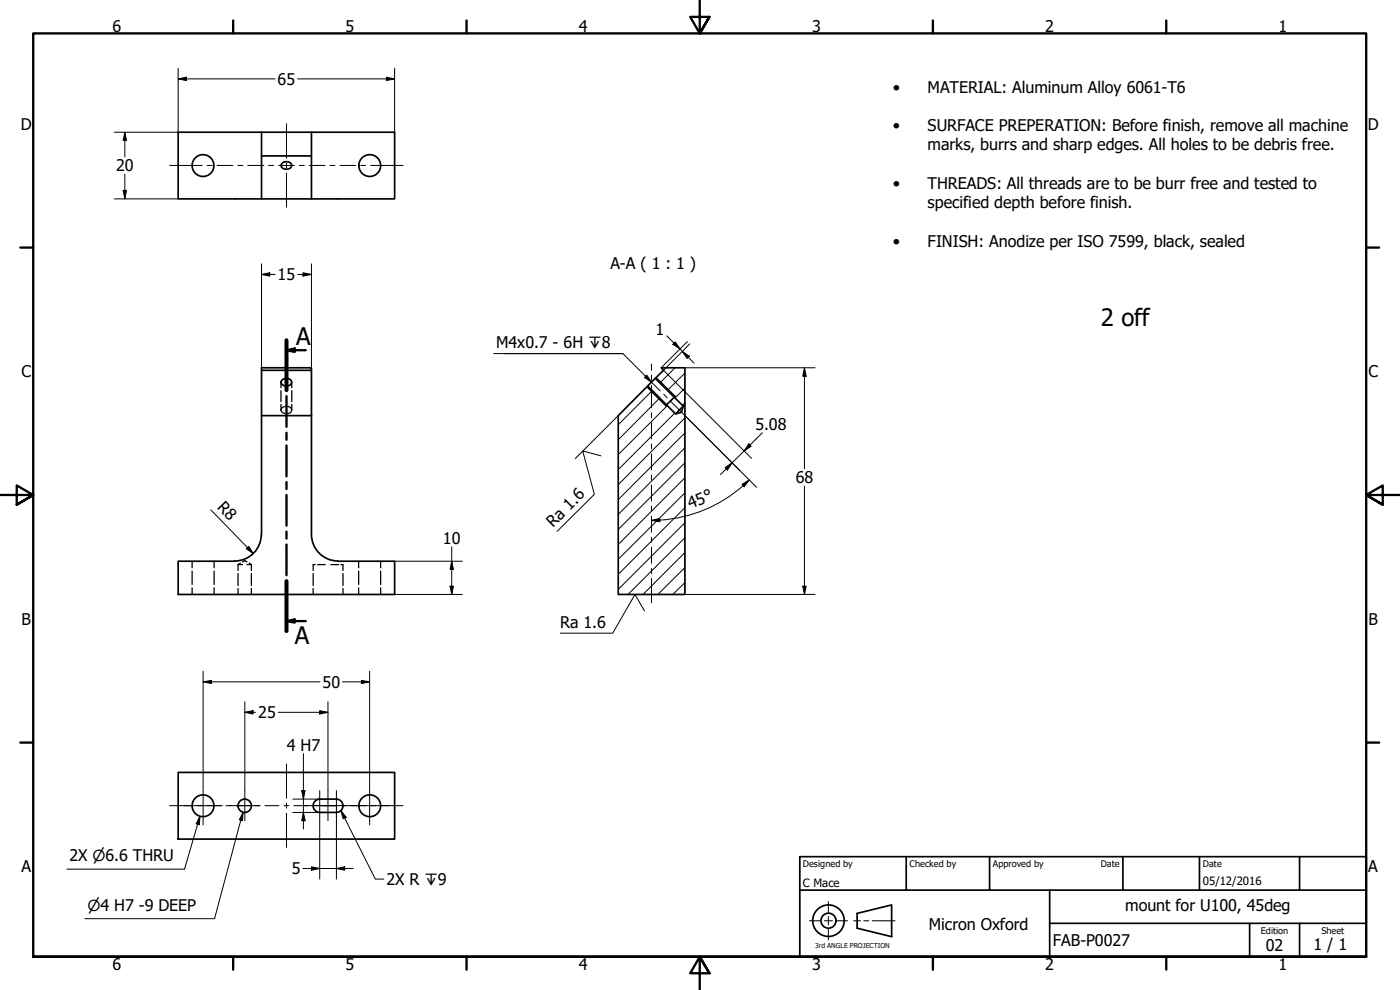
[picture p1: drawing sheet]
<svg xmlns="http://www.w3.org/2000/svg" width="420mm" height="297mm" viewBox="0 0 420 297" stroke-linecap="round" stroke-linejoin="round" font-family="sans-serif">
<!-- layer: Hatch (ISO) -->
<g fill="none" stroke="#000" stroke-width=".3">
<path d="M195.8 117.2l-10.3 10.2M198 119.4l-12.5 12.5M202.6 110.3l-4.5 4.6M205.5 116.4l-2.9 3M205.5 111.9l-5.2 5.2M200.3 121.7l-14.8 14.7M202.5 123.9l-17 17M205.5 138.9l-20 20M205.5 134.4l-20 20M205.5 129.9l-20 20M205.5 125.4l-20 20M205.5 120.9l-.7 .8"/>
<path d="M205.5 156.8l-20 20M205.5 152.3l-20 20M205.5 147.9l-20 19.9M205.5 143.4l-20 20M205.5 174.8l-3.6 3.6M205.5 170.3l-8.1 8.1M205.5 165.8l-12.5 12.6M205.5 161.3l-17 17.1"/>
</g>
<!-- layer: Hidden (ISO) -->
<g fill="none" stroke="#000" stroke-width=".38">
<path d="M84.3 114.7v1.6M84.3 117.2v3.3M87.6 114.7v1.6M87.6 117.2v3.3M84.3 123l.2 .6 1 .5M84.3 121.3v1.7M85.5 122l-1 .5-.2 .5M86.4 121.9l.8 .4 .3 .4v.6l-.3 .5-.8 .3M87.6 121.3v1.7M57.7 168.4v2M57.7 171.4v4M57.7 176.4v2"/>
<path d="M64.3 168.4v2M64.3 171.4v4M64.3 176.4v2M71.4 169.4h1.4M71.4 169.4v1.8M71.4 172.1v3.6M71.4 176.6v1.8M72.1 169l-.7 .4M72.8 168.6l.7-.4 .6 .4M74.1 169.4h1.3M74.8 169l.6 .4M75.4 169.4v1.8"/>
<path d="M75.4 172.1v3.6M75.4 176.6v1.8M94 172.1v3.6M94 176.6v1.8M94.6 169.4h-.6v1.8M95.3 169.4h2.3M99.3 169.4h2.3M102.3 169.4h.6v1.8M102.9 172.1v3.6M102.9 176.6v1.8M107.6 168.4v2M107.6 171.4v4"/>
<path d="M107.6 176.4v2M114.2 168.4v2M114.2 171.4v4M114.2 176.4v2"/>
</g>
<!-- layer: Visible (ISO) -->
<g fill="none" stroke="#000" stroke-width=".51">
<path d="M53.5 39.7h64.9v20h-64.9zM78.5 39.7v20M93.5 39.7v20M78.5 46.8h15M84.5 49.1a1.63 1.63 0 0 1 1.8-.6 1.63 1.63 0 0 1 1.2 1.5 1.78 1.78 0 0 1-1.7 .8 1.78 1.78 0 0 1-1.5-1.2zM78.5 111.1h15M84.5 114.2a1.64 1.64 0 0 1 1.8-.7 1.64 1.64 0 0 1 1.2 1.4 1.75 1.75 0 0 1-1.7 .9 1.75 1.75 0 0 1-1.5-1.1zM196.7 113.5l-2.3 2.3M198.4 110.3h7.1v68.1h-20v-53.7l8.9-8.9 8.4 8.4 1.7-.5 .5-1.9-8.3-8.3 2.4-2.4zM202.6 118.9l-2.8 2.8M78.5 124.7h15M93.5 124.7v-14.4h-15v50.1"/>
<path d="M93.5 124.7v35.7M205 121.8l-2.2 2.4M70.5 168.4h-17v10h64.9v-10h-16.9M78.4 160.4a8 8 0 0 1-7.9 7.9M93.5 160.4a8 8 0 0 0 7.9 7.9M53.5 231.8h64.9v20h-64.9zM100.9 239.8a2 2 0 0 1 2 2 2 2 0 0 1-2 2M101 239.8h-5a2 2 0 0 0-2 2 2 2 0 0 0 2 2h5"/>
<circle cx="60.9" cy="49.7" r="3.3"/>
<circle cx="111" cy="49.7" r="3.3"/>
<circle cx="60.9" cy="241.8" r="3.3"/>
<circle cx="73.4" cy="241.8" r="2"/>
<circle cx="111" cy="241.8" r="3.3"/>
</g>
<!-- layer: Visible Narrow (ISO) -->
<path d="M194.1 116.1l5.7 5.6M196.9 113.3l5.7 5.6" fill="none" stroke="#000" stroke-width=".38"/>
<!-- layer: Section Line (ISO) -->
<g fill="none" stroke="#000" stroke-width=".7">
<path d="M86 105.1l2.5-.5v1zM86 102.1v15M86 118.9v9.2M86 105.1h5.8M86 129.8v2.1M86 133.7v9.2M86 144.6v2.1M86 148.5v9.2M86 159.5v2.1M86 163.4v9.2M86 174.4v14.9M86 186.4l2.5-.5v.9z"/>
<path d="M86 186.4h5.8"/>
</g>
<path d="M86 102.1v15M86 174.4v14.9" fill="none" stroke="#000" stroke-width="1.2"/>
<g fill="#000">
<path d="M86 105.1l2.5-.5v1z" fill-rule="evenodd"/>
<path d="M86 186.4l2.5-.5v.9z" fill-rule="evenodd"/>
</g>
<!-- layer: Border (ISO) -->
<g fill="none" stroke="#000" stroke-width=".7">
<path d="M70 6.1v3.9M140 6.1v3.9M210 0v10l-2.9-4.9h5.8l-2.9 4.9 2.9-4.9M280 6.1v3.9M350 6.1v3.9M6.1 74.3h3.9M410 74.3h3.9M0 148.5h10l-5-2.8v5.7l5-2.9-5 2.9M420 148.5h-10l5-2.8v5.7l-5-2.9 5 2.9M6.1 222.8h3.9M410 222.8h3.9M10 287.1v-277.1h400v277.1h-400h400"/>
<path d="M70 287.1v3.8M140 287.1v3.8M212.9 292l-2.9-4.9 2.9 4.9h-5.8l2.9-4.9v9.9M280 287.1v3.8M350 287.1v3.8"/>
</g>
<!-- layer: Sketch Geometry (ANSI) -->
<path d="M242.9 276.3h3.2M247.4 276.3h2.5M248.6 270.5v3.3M248.6 275v2.5M248.6 278.8v3.3M251.1 276.3h3.3M256.2 276.3h2.1M259.2 276.3h1.5M261.7 276.3h6.9" fill="none" stroke="#000" stroke-width=".3"/>
<g fill="none" stroke="#000" stroke-width=".51">
<path d="M257.2 274.1l10.4-2.6v9.5l-10.4-2.5z"/>
<circle cx="248.6" cy="276.2" r="4.7"/>
<circle cx="248.6" cy="276.2" r="2.25"/>
</g>
<!-- layer: Title (ISO) -->
<path d="M240 257h170v30.1h-170zM272 257v10.1M297 257v10.1M337 257v10.1M360 257v10.1M390 257v10.1M240 267.1h170M315 277h95M315 267.1v20M375 277v10.1M390 277v10.1" fill="none" stroke="#000" stroke-width=".51"/>
<!-- layer: Center Mark (ISO) -->
<path d="M61 236v11.5M73.5 237.2v9M95.9 237.2v9M101 237.2v9M110.9 236v11.5M55.2 241.7h11.5M69 241.7h9M91.4 241.7h9.6M95.9 241.7h9.6M105.2 241.7h11.6" fill="none" stroke="#000" stroke-width=".3"/>
<!-- layer: Centerline (ISO) -->
<g fill="none" stroke="#000" stroke-width=".3">
<path d="M86 37.1v10.3M50.9 49.6h9.7M62.2 49.6h1.5M65.2 49.6h4.7M71.4 49.6h1.5M74.4 49.6h4.7M80.6 49.6h1.5M83.6 49.6h4.7M86 48.9v1.5M86 51.9v10.3M89.8 49.6h1.5M92.8 49.6h4.7"/>
<path d="M99 49.6h1.5M102 49.6h4.7M108.3 49.6h1.4M111.3 49.6h9.7M193.7 112.9l4.4 4.4M195.5 109.2v1.9M195.5 112.6v1.5M195.5 115.6v6.8M199.2 118.3l1 1.1M195.5 123.9v1.4M195.5 126.9v4.8M195.5 133.2v1.5"/>
<path d="M195.5 136.2v4.8M201.3 120.4l4.3 4.4M195.5 142.5v1.5M195.5 145.5v4.9M195.5 151.9v1.4M195.5 154.9v4.8M195.5 161.2v1.5M195.5 164.2v4.8M195.5 170.5v1.6M195.5 173.5v7.4M86 229.2v10.3M98.4 237.2v9"/>
<path d="M50.9 241.7h6.8M59.1 241.7h1.5M62.2 241.7h4.2M67.8 241.7h1.5M70.8 241.7h4.2M76.5 241.7h1.5M79.5 241.7h4.2M85.2 241.7h1.5M86 241v1.5M86 244v10.2M88.2 241.7h4.2M93.9 241.7h1.5"/>
<path d="M96.9 241.7h4.2M102.6 241.7h1.5M105.6 241.7h4.2M111.3 241.7h1.5M114.3 241.7h6.7"/>
</g>
<!-- layer: Dimension (ISO) -->
<g fill="none" stroke="#000" stroke-width=".3">
<path d="M37.5 39.7l.5 2.4h-1zM37.5 39.7v7.4M53.5 23.7l2.4-.5v1zM53.5 23.7h29M53.5 20.5v19.2h-19.2M89.3 23.7h29.1M116 23.2l2.4 .5-2.4 .5zM118.4 20.5v19.2M34.3 59.7h19.2M37 57.1h1l-.5 2.6zM37.5 52.2v7.5M78.5 79.2v45.5"/>
<path d="M93.5 79.2v45.5M78.5 82.3l2.5-.5v1.1zM78.5 82.3h4M89.3 82.3h4.2M90.9 81.8l2.6 .5-2.6 .6zM200.2 100.8l8.1 8.2M202.6 102.6l1.5 2.1-2.2-1.4zM204.8 105.5l2.1 1.4-.7 .7zM205.5 110.3h39.1M206.3 102.5l-7.9 7.8M207 103.2l-7.9 7.9 26.5 26.4M241.4 110.3l.5 2.6h-1z"/>
<path d="M241.4 110.3v30.3M205.6 124.8l21.5 21.4M224.7 133.1l.7 .8-2.1 1.4zM228.8 129.8l-12.6 12.6M63.2 153l12.8 13.1M195.5 156.1l2.5-.5 .1 1zM217.6 140.3l2.1-1.4-1.4 2.1zM222.7 145.3l2.2-1.3-1.6 2zM224.9 144a41.5 41.5 0 0 1-29.4 12.1M241.4 145.8v32.6M73.9 164.6l.8-.7 1.3 2.2zM118.4 168.4h20.3"/>
<path d="M118.4 178.4h20.3M135.1 175.9h1l-.5 2.5zM135.6 168.4l.5 2.5h-1zM135.6 164.1v14.3M205.5 178.4h39.1M240.9 175.9h1l-.5 2.5zM61 204.6l2.4-.5v1zM61 204.6h35M61 201.4v34.6M73.5 213.7l2.4-.5v1zM73.5 213.7h3.2M73.5 210.6v26.6"/>
<path d="M83.5 213.7h14.9M95.9 213.2l2.5 .5-2.5 .5zM98.4 210.6v26.6M102.8 204.6h8.1M108.5 204.1l2.4 .5-2.4 .5zM110.9 201.4v34.6M87.9 239.8h8M90.6 237.2h1l-.5 2.6zM91.1 226.1v22.6M87.9 243.8h8M91.1 243.8l.5 2.4h-1zM95.9 246.2v17.6"/>
<path d="M101 246.2v17.6M90.9 260.6h.1M90.9 260.6h15.1M93.5 260.1l2.4 .5-2.4 .5zM101 260.6l2.4-.5v1z"/>
</g>
<g fill="#000">
<path d="M53.5 23.7l2.4-.5v1z" fill-rule="evenodd"/>
<path d="M116 23.2l2.4 .5-2.4 .5z" fill-rule="evenodd"/>
<path d="M37 57.1h1l-.5 2.6z" fill-rule="evenodd"/>
<path d="M37.5 39.7l.5 2.4h-1z" fill-rule="evenodd"/>
<path d="M78.5 82.3l2.5-.5v1.1z" fill-rule="evenodd"/>
<path d="M90.9 81.8l2.6 .5-2.6 .6z" fill-rule="evenodd"/>
<path d="M202.6 102.6l1.5 2.1-2.2-1.4z" fill-rule="evenodd"/>
<path d="M204.8 105.5l2.1 1.4-.7 .7z" fill-rule="evenodd"/>
<path d="M241.4 110.3l.5 2.6h-1z" fill-rule="evenodd"/>
<path d="M224.7 133.1l.7 .8-2.1 1.4z" fill-rule="evenodd"/>
<path d="M195.5 156.1l2.5-.5 .1 1z" fill-rule="evenodd"/>
<path d="M217.6 140.3l2.1-1.4-1.4 2.1z" fill-rule="evenodd"/>
<path d="M222.7 145.3l2.2-1.3-1.6 2z" fill-rule="evenodd"/>
<path d="M73.9 164.6l.8-.7 1.3 2.2z" fill-rule="evenodd"/>
<path d="M135.1 175.9h1l-.5 2.5z" fill-rule="evenodd"/>
<path d="M135.6 168.4l.5 2.5h-1z" fill-rule="evenodd"/>
<path d="M240.9 175.9h1l-.5 2.5z" fill-rule="evenodd"/>
<path d="M61 204.6l2.4-.5v1z" fill-rule="evenodd"/>
<path d="M73.5 213.7l2.4-.5v1z" fill-rule="evenodd"/>
<path d="M95.9 213.2l2.5 .5-2.5 .5z" fill-rule="evenodd"/>
<path d="M108.5 204.1l2.4 .5-2.4 .5z" fill-rule="evenodd"/>
<path d="M90.6 237.2h1l-.5 2.6z" fill-rule="evenodd"/>
<path d="M91.1 243.8l.5 2.4h-1z" fill-rule="evenodd"/>
<path d="M93.5 260.1l2.4 .5-2.4 .5z" fill-rule="evenodd"/>
<path d="M101 260.6l2.4-.5v1z" fill-rule="evenodd"/>
</g>
<!-- layer: Symbol (ISO) -->
<path d="M148.1 106.1h38.8M151.2 106.1h35.7l8.6 8.6M194.1 112.6l1.4 2.1-2.1-1.4zM180.3 136.8l-5.4-1.5 3.5 13-11.2 11.1M185.5 124.7l-12.8 12.9M193.4 183.3l-2.8-4.9-6.7 11.6h-15.8M60 244.9l-.2 2.5-.9-.2zM60 244.9l-4.6 15.9h-35.3M73 243.7l-.2 2.5-1-.2zM73 243.7l-8.6 31.9h-38.9M102.3 243.2l1.6 2-.9 .5zM102.3 243.2l10.3 20.6h2.6" fill="none" stroke="#000" stroke-width=".3"/>
<g fill="#000">
<path d="M194.1 112.6l1.4 2.1-2.1-1.4z" fill-rule="evenodd"/>
<path d="M60 244.9l-.2 2.5-.9-.2z" fill-rule="evenodd"/>
<path d="M73 243.7l-.2 2.5-1-.2z" fill-rule="evenodd"/>
<path d="M102.3 243.2l1.6 2-.9 .5z" fill-rule="evenodd"/>
</g>
<g font-size="7.2">
<text x="330.4" y="97.9">2 off</text>
<text x="88.8" y="103.6">A</text>
<text x="88.5" y="193.1">A</text>
</g>
<g font-size="4.8">
<text x="33.7" y="9.6">6</text>
<text x="103.7" y="9.6">5</text>
<text x="173.7" y="9.6">4</text>
<text x="243.7" y="9.6">3</text>
<text x="313.7" y="9.6">2</text>
<text x="383.7" y="9.6">1</text>
<text x="83.3" y="25.4">65</text>
<text x="267.9" y="27.9">•</text>
<text x="278.4" y="27.9">MATERIAL: Aluminum Alloy 6061-T6</text>
<text x="6.2" y="38.9">D</text>
<text x="267.9" y="39.4">•</text>
<text x="278.4" y="39.4">SURFACE PREPERATION: Before finish, remove all machine</text>
<text x="410.5" y="38.9">D</text>
<text x="278.4" y="45.1">marks, burrs and sharp edges. All holes to be debris free.</text>
<text x="34.9" y="51.4">20</text>
<text x="267.9" y="56.7">•</text>
<text x="278.4" y="56.7">THREADS: All threads are to be burr free and tested to</text>
<text x="278.4" y="62.5">specified depth before finish.</text>
<text x="267.9" y="74">•</text>
<text x="278.4" y="74">FINISH: Anodize per ISO 7599, black, sealed</text>
<text x="183.2" y="80.6">A-A ( 1 : 1 )</text>
<text x="83.3" y="84.1">15</text>
<text x="196.7" y="100.4">1</text>
<text x="148.9" y="104.4">M4x0.7 - 6H ↧8</text>
<text x="6.4" y="113.1">C</text>
<text x="410.7" y="113.1">C</text>
<text x="226.7" y="129">5.08</text>
<text x="238.8" y="145">68</text>
<text x="65" y="152.4" transform="rotate(46 65 152.4)">R8</text>
<text x="207.2" y="152.7" transform="rotate(-22 207.2 152.7)">45°</text>
<text x="166.1" y="158.3" transform="rotate(-45 166.1 158.3)">Ra 1.6</text>
<text x="132.9" y="163.2">10</text>
<text x="6.4" y="187.4">B</text>
<text x="168.1" y="188.4">Ra 1.6</text>
<text x="410.7" y="187.4">B</text>
<text x="96.8" y="206.4">50</text>
<text x="77.5" y="215.5">25</text>
<text x="86" y="225.3">4 H7</text>
<text x="6.4" y="261.7">A</text>
<text x="20.8" y="258.4">2X ⌀6.6 THRU</text>
<text x="87.6" y="262.3">5</text>
<text x="410.7" y="261.7">A</text>
<text x="116" y="265.6">2X R ↧9</text>
<text x="337.7" y="273.4">mount for U100, 45deg</text>
<text x="278.8" y="279">Micron Oxford</text>
<text x="316" y="283.8">FAB-P0027</text>
<text x="379.9" y="285.3">02</text>
<text x="394.2" y="285">1 / 1</text>
<text x="33.7" y="290.9">6</text>
<text x="103.7" y="290.9">5</text>
<text x="173.7" y="290.9">4</text>
<text x="243.7" y="290.9">3</text>
<text x="313.7" y="290.9">2</text>
<text x="383.7" y="290.9">1</text>
</g>
<text font-size="4.6" x="26.2" y="273.2">⌀4 H7 -9 DEEP</text>
<g font-size="3.4">
<text x="241" y="266">C Mace</text>
<text x="361" y="265.5">05/12/2016</text>
</g>
<g font-size="2.7">
<text x="241" y="260.1">Designed by</text>
<text x="273" y="260.1">Checked by</text>
<text x="298" y="260.1">Approved by</text>
<text x="330.3" y="260">Date</text>
<text x="361" y="260">Date</text>
<text x="378.4" y="280.1">Edition</text>
<text x="396.6" y="280.1">Sheet</text>
</g>
<text font-size="2" x="244.6" y="284.5">3rd ANGLE PROJECTION</text>
</svg>
